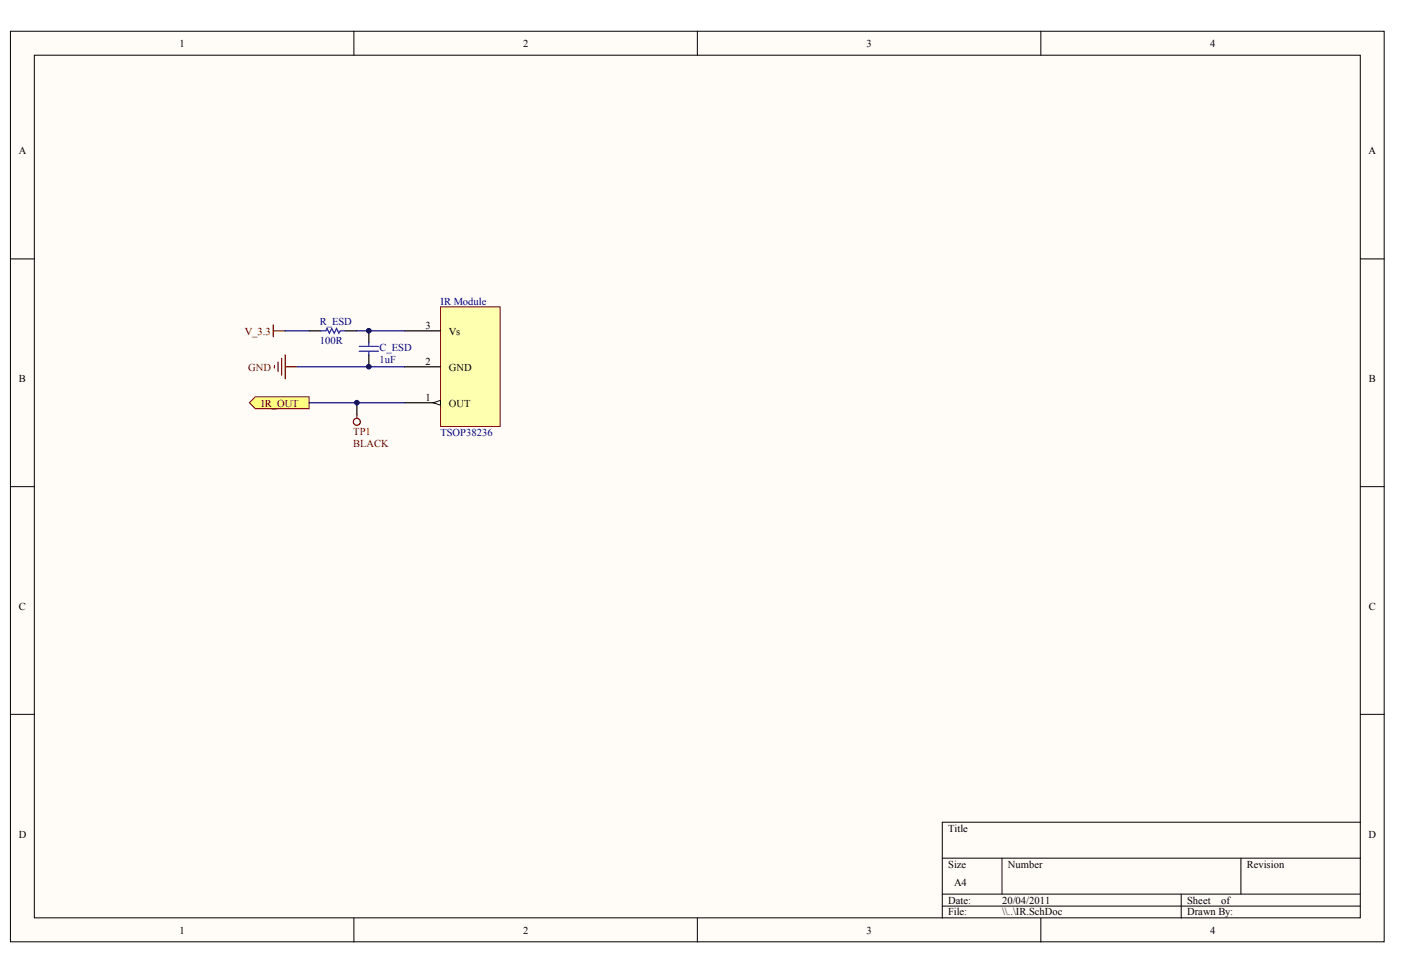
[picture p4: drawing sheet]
<svg xmlns="http://www.w3.org/2000/svg" width="289mm" height="201mm" viewBox="0 0 289 201" stroke-linecap="round" stroke-linejoin="round" font-family="sans-serif">
<g fill="#fffcf8" stroke="#000" stroke-width=".21">
<path d="M2.2 6.4h283.3v187.8h-283.3z"/>
<path d="M7.1 11.4h273.4v177.9h-273.4z"/>
</g>
<g fill="none" stroke="#000" stroke-width=".21">
<path d="M73 6.4v5M143.8 6.4v5M214.6 6.4v5M2.2 53.4h4.9M280.6 53.4h4.9M2.2 100.4h4.9M280.6 100.4h4.9M2.2 147.3h4.9M280.6 147.3h4.9M194.3 177h86.3M206.6 177v7.4M255.9 177v7.4"/>
<path d="M280.6 169.6h-86.3v19.7M73 189.3v5M143.8 189.3v5M194.3 184.4h86.3M194.3 186.9h86.3M214.6 189.3v5M243.6 184.4v4.9"/>
</g>
<path d="M52.7 81.8h11v2.5h-11l-1.3-1.2z" fill-rule="evenodd" fill="#ffff80" stroke="#800000" stroke-width=".21"/>
<path d="M90.8 63.3h12.3v24.7h-12.3z" fill="#ffffb0" stroke="#800000" stroke-width=".21"/>
<path d="M83.5 68.2h7.3M83.5 75.6h7.3M83.5 83.1h7.3" fill="none" stroke="#000" stroke-width=".25"/>
<path d="M89.4 83.1l1.4-.5v1z" fill="#fffcf8" stroke="#000" stroke-width=".21"/>
<g fill="none" stroke="#800000" stroke-width=".25">
<path d="M56.4 67v2.5M56.4 68.2h2.4M56.6 75.4v.5M57.3 74.7v1.9M58.1 73.9v3.5M58.8 73.2v4.9M58.8 75.6h2.5M73.6 85.5v.8"/>
<circle cx="73.6" cy="87" r=".72"/>
</g>
<path d="M58.8 68.2h4.9M61.3 75.6h22.2M73.6 68.2h9.9M63.7 83.1h19.8" fill="none" stroke="#000080" stroke-width=".25"/>
<path d="M63.7 68.2h2.5M71.1 68.2h2.5M76.1 68.2v2.5M76.1 73.2v2.4M73.6 83.1v2.4" fill="none" stroke="#000" stroke-width=".25"/>
<path d="M66.2 68.2h1l.2-.5 .5 1 .5-1 .5 1 .5-1 .5 1 .3-.5h.9M74.1 71.4h3.9M74.1 72.4h3.9M76.1 70.7v.7M76.1 72.4v.8" fill="none" stroke="#00f" stroke-width=".25"/>
<g fill="#000080" stroke="#000080" stroke-width=".21">
<circle cx="73.6" cy="83" r=".48"/>
<circle cx="76.1" cy="75.6" r=".48"/>
<circle cx="76.1" cy="68.2" r=".48"/>
</g>
<g font-size="2.2">
<text x="37" y="9.7">1</text>
<text x="107.9" y="9.7">2</text>
<text x="178.7" y="9.7">3</text>
<text x="249.5" y="9.7">4</text>
<text x="3.9" y="31.9">A</text>
<text x="282.3" y="31.9">A</text>
<text x="87.8" y="67.8">3</text>
<text x="92.6" y="69">Vs</text>
<text x="87.8" y="75.2">2</text>
<text x="92.6" y="76.4">GND</text>
<text x="3.9" y="78.8">B</text>
<text x="87.8" y="82.6">1</text>
<text x="92.6" y="83.8">OUT</text>
<text x="282.3" y="78.8">B</text>
<text x="3.9" y="125.8">C</text>
<text x="282.3" y="125.8">C</text>
<text x="3.9" y="172.7">D</text>
<text x="195.6" y="171.5">Title</text>
<text x="282.3" y="172.7">D</text>
<text x="195.6" y="178.9">Size</text>
<text x="207.9" y="178.9">Number</text>
<text x="257.1" y="178.9">Revision</text>
<text x="196.8" y="182.6">A4</text>
<text x="195.6" y="186.3">Date:</text>
<text x="195.6" y="188.8">File:</text>
<text x="206.6" y="186.3">20/04/2011</text>
<text x="206.6" y="188.8">\\..\IR.SchDoc</text>
<text x="244.8" y="186.3">Sheet</text>
<text x="244.8" y="188.8">Drawn By:</text>
<text x="251.9" y="186.3">of</text>
<text x="37" y="192.6">1</text>
<text x="107.9" y="192.6">2</text>
<text x="178.7" y="192.6">3</text>
<text x="249.5" y="192.6">4</text>
</g>
<g font-size="2.2" fill="#000080">
<text x="90.8" y="62.8">IR Module</text>
<text x="66" y="71">100R</text>
<text x="66" y="67">R_ESD</text>
<text x="78.3" y="74.9">1uF</text>
<text x="78.3" y="72.5">C_ESD</text>
<text x="90.8" y="90">TSOP38236</text>
</g>
<g font-size="2.2" fill="#800000">
<text x="50.5" y="69">V_3.3</text>
<text x="51.2" y="76.4">GND</text>
<text x="53.9" y="83.8">IR_OUT</text>
<text x="72.9" y="89.8">TP1</text>
<text x="72.9" y="92.2">BLACK</text>
</g>
</svg>
